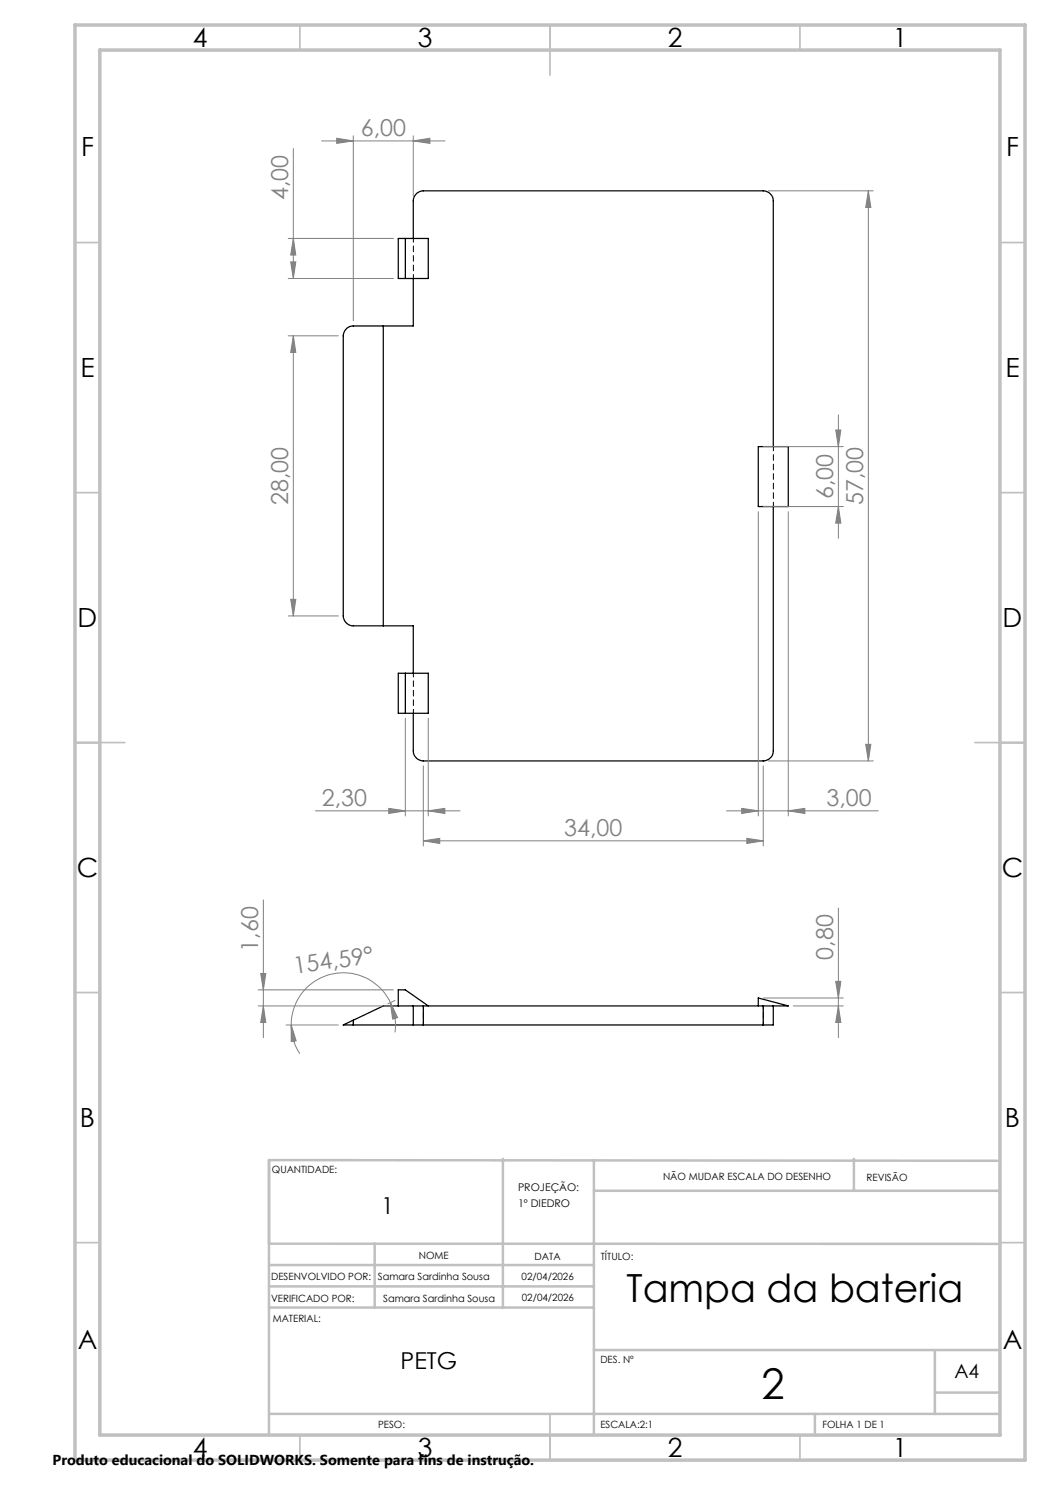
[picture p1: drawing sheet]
<svg xmlns="http://www.w3.org/2000/svg" width="210mm" height="297mm" viewBox="0 0 210 297" stroke-linecap="round" stroke-linejoin="round" font-family="sans-serif">
<path d="M82.7 47.7v8M154.7 101.3v-12M82.7 134.6v8" fill="none" stroke="#000" stroke-width=".2" stroke-dasharray="1.3 .6" stroke-dashoffset=".4" stroke-linecap="butt"/>
<g fill="none" stroke="#000" stroke-width=".25">
<path d="M79.7 47.7h6v8h-6zM81.1 47.7v8M82.7 47.7v-7.5a2.05 2.05 0 0 1 2-2h67.9a2.05 2.05 0 0 1 2.1 2v49.1M82.7 55.7v9.5h-12a2.02 2.02 0 0 0-2 2v56a2.04 2.04 0 0 0 2 2h12v9.5M76.7 65.2v60M151.7 89.3h6v12h-6zM154.7 101.3v48.9a2.05 2.05 0 0 1-2.1 2h-67.9a2.05 2.05 0 0 1-2-2v-7.5M79.7 134.7h6v8h-6zM81.1 134.7v8M70.7 204l-2 1h2M70.7 205h12M70.7 204v1"/>
<path d="M79.7 201.2v-3.2h1.4l4.6 3.2M82.7 201.2h2M82.7 205h2M82.7 201.2v3.8M82.7 201.2h-6l-6 2.8M84.7 201.2v3.8M84.7 201.2h67.9M84.7 205h67.9M151.7 201.2v-1.6l6 1.6h-3M152.6 201.2h2.1M152.6 201.2v3.8M154.7 201.2v3.8h-2.1"/>
</g>
<path d="M70.7 204v1" fill="none" stroke="#000" stroke-width=".2" stroke-dasharray="1.3 .6" stroke-dashoffset=".5" stroke-linecap="butt"/>
<path d="M84.7 201.2v3.8M152.7 201.2v3.8" fill="none" stroke="#000" stroke-width=".2" stroke-dasharray="1.3 .6" stroke-dashoffset=".6" stroke-linecap="butt"/>
<g fill="none" stroke="#808080" stroke-width=".2">
<path d="M58.7 29.7v26M64.3 28.2h24.7M67.3 27.7l3.4 .5-3.4 .5zM70.7 27.2v37M82.7 28.2l3.3-.5v1zM82.7 27.2v12M153.7 38.2h21M173.7 38.2l.5 3.3h-1.1zM173.7 38.2v114M57.6 55.7h21.1M57.6 47.7h21.1M58.1 52.4h1.1l-.5 3.3z"/>
<path d="M58.7 47.7l.5 3.3h-1.1zM57.6 67.2h10.1M58.7 67.2l.5 3.3h-1.1zM58.7 67.2v56M152.6 89.3h16.1M167.1 86h1.1l-.5 3.3zM167.7 83v24.7M58.1 119.9h1.1l-.5 3.3zM151.7 102.3v60.9M152.6 101.3h16.1M157.7 102.3v60.9M167.7 101.3l.5 3.3h-1.1z"/>
<path d="M57.6 123.2h10.1M81.1 143.6v19.6M84.7 153.2v16M85.7 143.6v19.6M152.6 153.2v16M153.7 152.2h21M173.1 148.9h1.1l-.5 3.3zM52.7 180v27.5M63.1 162.2h28.9M77.8 161.7l3.3 .5-3.3 .5zM84.7 168.2l3.2-.5v1zM84.7 168.2h67.9"/>
<path d="M85.7 162.2l3.3-.5v1zM145.3 162.2h30.3M148.3 161.7l3.4 .5-3.4 .5zM149.4 167.7l3.2 .5-3.2 .5zM157.7 162.2l3.3-.5v1zM51.6 198h27.1M52.1 194.7h1.1l-.5 3.3zM152.6 199.6h16.1M167.1 196.3h1.1l-.5 3.3zM167.7 181.6v25.9M51.6 201.2h27.1M52.7 201.2l.5 3.3h-1.1z"/>
<path d="M57.2 205h10.5M58.2 205l1 3.2-1 .1zM58.2 205a9.9 9.9 0 0 0 1.8 5.7M78.1 200.5l1.4 3-1 .3zM78.1 200.5a10.4 10.4 0 0 0-11.7-5.7 10.4 10.4 0 0 0-8.2 10.2M78.1 200.5a10 10 0 0 1 .9 6M79 200.1l-1.4 .7M158.6 201.2h10.1M167.7 201.2l.5 3.3h-1.1z"/>
</g>
<g fill="none" stroke="#c0c0c0" stroke-width=".35">
<path d="M60 5v5M110 5v10M160 5v5M15 48.5h5M200 48.5h5M15 98.5h5M200 98.5h5M15 148.5h10M195 148.5h10M15 198.5h5M200 198.5h5M15 248.5h5"/>
<path d="M200 248.5h5M60 287v5M110 282.8v9.2M160 287v5"/>
</g>
<g fill="none" stroke="#c0c0c0" stroke-width=".5">
<path d="M100.6 231.8v29.7M118.8 232.1v54.9M118.8 238.2h81.2M170.8 231.8v6.4M200 232.2l-146.2-.2v55M53.8 248.7l146.2 .1M53.8 257.3h65M53.8 253h65M74.9 248.7v12.8M53.8 261.5h65M118.8 270h81.2M187 270v12.8"/>
<path d="M187 278.5h13M53.8 282.8h146.2M163 282.8v4.2"/>
</g>
<path d="M15 5h190v287h-190zM20 10h180v277h-180z" fill="none" stroke="#c0c0c0" stroke-width=".7"/>
<g fill="#808080">
<path d="M85.7 162.2l3.3-.5v1zM77.8 161.7l3.3 .5-3.3 .5z"/>
<path d="M84.7 168.2l3.2-.5v1zM149.4 167.7l3.2 .5-3.2 .5z"/>
<path d="M82.7 28.2l3.3-.5v1zM67.3 27.7l3.4 .5-3.4 .5z"/>
<path d="M157.7 162.2l3.3-.5v1zM148.3 161.7l3.4 .5-3.4 .5z"/>
<path d="M78.1 200.5l1.4 3-1 .3zM58.2 205l1 3.2-1 .1z"/>
<path d="M58.1 52.4h1.1l-.5 3.3zM58.7 47.7l.5 3.3h-1.1zM52.7 201.2l.5 3.3h-1.1zM52.1 194.7h1.1l-.5 3.3z"/>
<path d="M173.7 38.2l.5 3.3h-1.1zM173.1 148.9h1.1l-.5 3.3zM58.7 67.2l.5 3.3h-1.1zM58.1 119.9h1.1l-.5 3.3zM167.1 86h1.1l-.5 3.3zM167.7 101.3l.5 3.3h-1.1z"/>
<path d="M167.1 196.3h1.1l-.5 3.3zM167.7 201.2l.5 3.3h-1.1z"/>
</g>
<text font-size="8.5" x="152.3" y="279.7">2</text>
<text font-size="7.8" x="125.3" y="260.4">Tampa da bateria</text>
<g font-size="5.3">
<text x="38.5" y="9.5">4</text>
<text x="83.5" y="9.5">3</text>
<text x="133.5" y="9.5">2</text>
<text x="178.5" y="9.5">1</text>
<text x="16.2" y="31.2">F</text>
<text x="201.2" y="31.2">F</text>
<text x="16.1" y="75.5">E</text>
<text x="201.1" y="75.5">E</text>
<text x="15.5" y="125.5">D</text>
<text x="200.5" y="125.5">D</text>
<text x="15.4" y="175.5">C</text>
<text x="200.4" y="175.5">C</text>
<text x="16" y="225.5">B</text>
<text x="201" y="225.5">B</text>
<text x="15.5" y="269.7">A</text>
<text x="200.5" y="269.7">A</text>
<text x="38.5" y="291.5">4</text>
<text x="83.5" y="291.5">3</text>
<text x="133.5" y="291.5">2</text>
<text x="178.5" y="291.5">1</text>
</g>
<g font-size="4.7" fill="#808080">
<text x="72.2" y="27.1">6,00</text>
<text x="57.7" y="40" transform="rotate(-90 57.7 40)">4,00</text>
<text x="57.7" y="101" transform="rotate(-90 57.7 101)">28,00</text>
<text x="166.7" y="99.8" transform="rotate(-90 166.7 99.8)">6,00</text>
<text x="172.7" y="101" transform="rotate(-90 172.7 101)">57,00</text>
<text x="64.4" y="161.1">2,30</text>
<text x="165.3" y="161.1">3,00</text>
<text x="112.9" y="167.1">34,00</text>
<text x="51.7" y="190.3" transform="rotate(-90 51.7 190.3)">1,60</text>
<text x="166.7" y="191.9" transform="rotate(-90 166.7 191.9)">0,80</text>
<text x="59" y="194.9" transform="rotate(-9 59 194.9)">154,59°</text>
</g>
<g font-size="4.7">
<text x="76.2" y="242.9">1</text>
<text x="80.1" y="273.9">PETG</text>
</g>
<text font-size="3.9" x="190.9" y="275.5">A4</text>
<text font-size="2.9" x="10.5" y="292.9">Produto educacional do SOLIDWORKS. Somente para fins de instrução.</text>
<g font-size="2.1">
<text x="103.6" y="238.3">PROJEÇÃO:</text>
<text x="103.6" y="241.4">1º DIEDRO</text>
</g>
<g font-size="2">
<text x="54.4" y="234.6">QUANTIDADE:</text>
<text x="132.6" y="236">NÃO MUDAR ESCALA DO DESENHO</text>
<text x="173.3" y="236.2">REVISÃO</text>
<text x="83.8" y="251.9">NOME</text>
<text x="106.9" y="251.9">DATA</text>
<text x="120.2" y="251.9">TÍTULO:</text>
<text x="54.2" y="255.9">DESENVOLVIDO POR:</text>
<text x="75.6" y="255.9">Samara Sardinha Sousa</text>
<text x="104.3" y="255.9">02/04/2026</text>
<text x="54.2" y="260.3">VERIFICADO POR:</text>
<text x="76.6" y="260.4">Samara Sardinha Sousa</text>
<text x="104.4" y="260.1">02/04/2026</text>
<text x="54.6" y="264.4">MATERIAL:</text>
<text x="120.1" y="272.5">DES. Nº</text>
<text x="75.6" y="285.5">PESO:</text>
<text x="120.1" y="285.6">ESCALA:2:1</text>
<text x="164.5" y="285.6">FOLHA 1 DE 1</text>
</g>
</svg>
